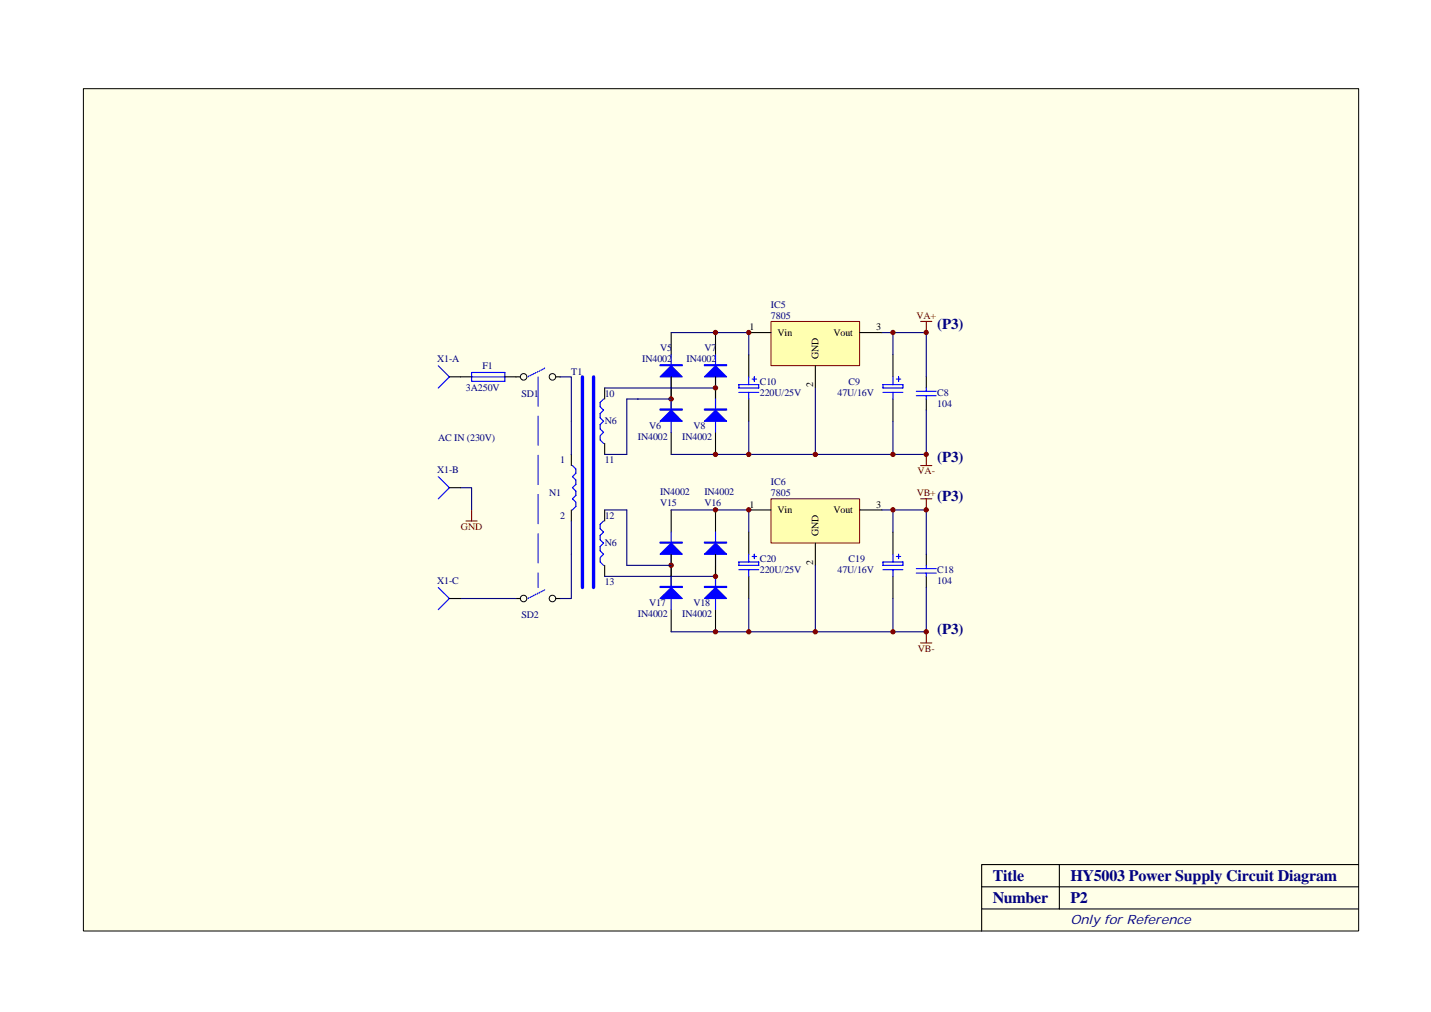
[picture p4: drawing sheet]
<svg xmlns="http://www.w3.org/2000/svg" width="297mm" height="210mm" viewBox="0 0 297 210" stroke-linecap="round" stroke-linejoin="round" font-family="sans-serif">
<path d="M17.3 18.4h264.7v174.7h-264.7z" fill="#ffffe8"/>
<path d="M17.3 18.4h264.7v174.7h-264.7z" fill="none" stroke="#000" stroke-width=".21"/>
<path d="M139.3 69v4.6M139.3 78.2v6.9M148.5 69v4.6M148.5 78.2v6.9M155.4 73.6v4.6M185.4 73.6v4.6M139.3 89.7v4.6M148.5 89.7v4.6M155.4 82.8v4.6M185.4 82.8v4.6" fill="none" stroke="#000" stroke-width=".23"/>
<g fill="none" stroke="#00f" stroke-width=".23">
<path d="M139.3 73.6v6.9M148.5 73.6v6.9M153.4 79.8h4.1v.7h-4.1zM155.4 78.2v1.6M156.1 78.6h1M156.6 78.2v.9M183.3 79.8h4.1v.7h-4.1zM185.4 78.2v1.6M186.1 78.6h.9M186.5 78.2v.9M139.3 82.8v6.9M148.5 82.8v6.9"/>
<path d="M153.4 81.4h4.1M155.4 81.4v1.4M183.3 81.4h4.1M185.4 81.4v1.4"/>
</g>
<g fill="#00f" stroke="#00f" stroke-width=".23">
<path d="M137 78.2l2.3-2.3 2.3 2.3z"/>
<path d="M148.5 75.9l2.3 2.3h-4.6z"/>
<path d="M137 87.4l2.3-2.3 2.3 2.3z"/>
<path d="M148.5 85.1l2.3 2.3h-4.6z"/>
<path d="M137 75.6h4.6v.3h-4.6z" fill-rule="evenodd"/>
<path d="M146.2 75.6h4.6v.3h-4.6z" fill-rule="evenodd"/>
<path d="M137 84.8h4.6v.3h-4.6z" fill-rule="evenodd"/>
<path d="M146.2 84.8h4.6v.3h-4.6z" fill-rule="evenodd"/>
</g>
<path d="M160.1 66.7h18.3v9.1h-18.3z" fill="#ffffb0"/>
<path d="M160 66.7h18.4v9.1h-18.4z" fill="none" stroke="#800000" stroke-width=".21"/>
<g fill="none" stroke="#000" stroke-width=".23">
<path d="M155.4 69h4.6M169.2 75.9v4.6M178.5 69h4.6M192.3 78.2v2.3M125.5 80.5v2.3M125.5 92v2.3M192.3 82.8v2.3M139.3 105.8v4.6M139.3 115v6.9M148.5 105.8v4.6M148.5 115v6.9M155.4 110.4v4.6"/>
<path d="M155.4 119.5v4.6M185.4 110.4v4.6M185.4 119.5v4.6M139.3 126.4v4.6M148.5 126.4v4.6"/>
</g>
<path d="M139.3 69h16.1v4.6M183.1 69h2.3M185.4 69h6.9v9.2M185.4 69v4.6M125.5 80.5h23M155.4 87.4v6.9M169.2 80.5v13.8M185.4 87.4v6.9M192.3 85.1v9.2h-53" fill="none" stroke="#000080" stroke-width=".23"/>
<g fill="none" stroke="#00f" stroke-width=".23">
<path d="M125.3 82.8l-.7 .7v.9l.7 .7-.7 .7v.9l.7 .7-.7 .7v.9l.7 .7-.7 .7v.9l.7 .7M190.2 82.1h4.1M190.2 81.2h4.1M192.3 80.5v.7M192.3 82.1v.7M139.3 110.4v6.9M139.3 119.5v6.9M148.5 110.4v6.9M148.5 119.5v6.9M153.4 116.6h4.1v.7h-4.1zM153.4 118.2h4.1M155.4 115v1.6"/>
<path d="M155.4 118.2v1.3M156.1 115.4h1M156.6 115v.9M183.3 118.2h4.1M183.3 116.6h4.1v.7h-4.1zM185.4 115v1.6M185.4 118.2v1.3M186.1 115.4h.9M186.5 115v.9"/>
</g>
<g fill="#800000" stroke="#800000" stroke-width=".21">
<circle cx="148.5" cy="80.5" r=".45"/>
<circle cx="139.3" cy="82.8" r=".45"/>
</g>
<path d="M191.1 66.7h2.3M192.3 66.7v2.3M191.1 96.6h2.3M192.3 94.3v2.3" fill="none" stroke="#800000" stroke-width=".23"/>
<g fill="#00f" stroke="#00f" stroke-width=".23">
<path d="M137 115l2.3-2.4 2.3 2.4z"/>
<path d="M146.2 115l2.3-2.4 2.3 2.4z"/>
<path d="M137 124.1l2.3-2.2 2.3 2.2z"/>
<path d="M146.2 124.1l2.3-2.2 2.3 2.2z"/>
<path d="M137 112.4h4.6v.2h-4.6z" fill-rule="evenodd"/>
<path d="M146.2 112.4h4.6v.2h-4.6z" fill-rule="evenodd"/>
<path d="M137 121.6h4.6v.3h-4.6z" fill-rule="evenodd"/>
<path d="M146.2 121.6h4.6v.3h-4.6z" fill-rule="evenodd"/>
</g>
<path d="M160.1 103.5h18.3v9.1h-18.3z" fill="#ffffb0"/>
<path d="M160 103.5h18.4v9.1h-18.4z" fill="none" stroke="#800000" stroke-width=".21"/>
<g fill="none" stroke="#000" stroke-width=".23">
<path d="M93.3 78.2h4.6M104.8 78.2h3.2M115.4 78.2h.9M118.6 94.3v2.3M93.3 101.2h2.3M118.6 105.8v2.3M125.5 105.8v2.3M125.5 117.3v2.2M155.4 105.8h4.6M169.2 112.6v4.7M178.5 105.8h4.6M192.3 115v2.3"/>
<path d="M192.3 119.5v2.4M93.3 124.1h2.3M107.1 124.1h.9M115.4 124.1h.9M219.9 179.3v9.2M282 179.3h-78.2v13.8M203.8 183.9h78.2M203.8 188.5h78.2"/>
</g>
<g fill="none" stroke="#000080" stroke-width=".23">
<path d="M116.3 78.2h2.3v16.1M139.3 82.8h-9.2v11.5h-4.6M95.6 101.2h2.3v4.6M118.6 108.1v16h-2.3M125.5 105.8h4.6v11.5h9.2M125.5 119.5h23M139.3 105.8h16.1v4.6M169.2 117.3v13.7M183.1 105.8h2.3M185.4 105.8h6.9v9.2M185.4 105.8v4.6M95.6 124.1h11.5"/>
<path d="M155.4 124.1v6.9M185.4 124.1v6.9M192.3 121.9v9.1h-53"/>
</g>
<g fill="none" stroke="#00f" stroke-width=".23">
<path d="M91 75.9l2.3 2.3-2.3 2.3M97.9 77.3h6.9v1.8h-6.9zM97.9 78.2h6.9M109.9 77.9l-.3 .3M110.3 77.7l-.2 .2M110.8 77.5l-.2 .2M111.2 77.3l-.2 .2M111.7 77l-.2 .3M112.2 76.8l-.3 .2M112.6 76.6l-.2 .2M113.1 76.3l-.3 .3M91 98.9l2.3 2.3-2.3 2.3"/>
<path d="M118.8 96.6l.7 .7v.9l-.7 .7 .7 .6v1l-.7 .7 .7 .7v.9l-.7 .7 .7 .6v1l-.7 .7M125.3 108.1l-.7 .7v.9l.7 .7-.7 .6v1l.7 .6-.7 .7v1l.7 .7-.7 .7v.9l.7 .7M190.2 118.9h4.1M190.2 117.9h4.1M192.3 117.3v.6M192.3 118.9v.6M91 121.9l2.3 2.2-2.3 2.3M109.9 123.9l-.3 .2M110.3 123.7l-.2 .2M110.8 123.5l-.2 .2M111.2 123.2l-.2 .3M111.7 123l-.2 .2"/>
<path d="M112.2 122.8l-.3 .2M112.6 122.5l-.2 .3M113.1 122.3l-.3 .2"/>
</g>
<path d="M96.7 108.1h2.3M97.9 105.8v2.3M191.1 103.5h2.3M192.3 103.5v2.3M191.1 133.3h2.3M192.3 131v2.3" fill="none" stroke="#800000" stroke-width=".23"/>
<g fill="#800000" stroke="#800000" stroke-width=".21">
<circle cx="148.5" cy="119.5" r=".45"/>
<circle cx="139.3" cy="117.2" r=".45"/>
<circle cx="148.5" cy="69" r=".45"/>
<circle cx="148.5" cy="94.3" r=".45"/>
<circle cx="155.4" cy="69" r=".45"/>
<circle cx="185.4" cy="69" r=".45"/>
<circle cx="192.3" cy="69" r=".45"/>
<circle cx="192.3" cy="94.3" r=".45"/>
<circle cx="185.4" cy="94.3" r=".45"/>
<circle cx="169.2" cy="94.3" r=".45"/>
<circle cx="155.4" cy="94.3" r=".45"/>
<circle cx="148.5" cy="105.7" r=".45"/>
<circle cx="148.5" cy="131" r=".45"/>
<circle cx="155.4" cy="105.7" r=".45"/>
<circle cx="185.4" cy="105.7" r=".45"/>
<circle cx="192.3" cy="105.7" r=".45"/>
<circle cx="192.3" cy="131" r=".45"/>
<circle cx="185.4" cy="131" r=".45"/>
<circle cx="169.2" cy="131" r=".45"/>
<circle cx="155.4" cy="131" r=".45"/>
</g>
<path d="M120.9 78.2v43.7M123.2 78.2v43.7" fill="none" stroke="#00f" stroke-width=".69"/>
<g fill="none" stroke="#000" stroke-width=".21">
<circle cx="108.7" cy="78.2" r=".68"/>
<circle cx="114.7" cy="78.2" r=".68"/>
<circle cx="108.7" cy="124.1" r=".68"/>
<circle cx="114.7" cy="124.1" r=".68"/>
</g>
<path d="M111.7 78.2v43.7" fill="none" stroke="#00f" stroke-width=".21" stroke-dasharray="6.1 2"/>
<g font-size="3.3" fill="#000080">
<text x="206.1" y="182.8">Title</text>
<text x="222.2" y="182.8">HY5003 Power Supply Circuit Diagram</text>
<text x="206.1" y="187.4">Number</text>
<text x="222.2" y="187.4">P2</text>
</g>
<g font-size="3.1" fill="#000080">
<text x="194.6" y="68.3">(P3)</text>
<text x="194.6" y="95.9">(P3)</text>
<text x="194.6" y="103.9">(P3)</text>
<text x="194.6" y="131.6">(P3)</text>
</g>
<text font-size="2.6" fill="#000080" x="222.2" y="191.7">Only for Reference</text>
<g font-size="2.1" fill="#000080">
<text x="160" y="63.9">IC5</text>
<text x="160" y="66.2">7805</text>
<text x="90.7" y="75.2">X1-A</text>
<text x="100.2" y="76.5">F1</text>
<text x="118.6" y="77.7">T1</text>
<text x="133.3" y="75.2">IN4002</text>
<text x="137" y="72.9">V5</text>
<text x="142.5" y="75.2">IN4002</text>
<text x="146.2" y="72.9">V7</text>
<text x="96.7" y="81.1">3A250V</text>
<text x="108.2" y="82.3">SD1</text>
<text x="125.5" y="82.3">10</text>
<text x="157.7" y="79.8">C10</text>
<text x="157.7" y="82">220U/25V</text>
<text x="173.8" y="82">47U/16V</text>
<text x="176.1" y="79.8">C9</text>
<text x="194.6" y="82">C8</text>
<text x="125.5" y="88">N6</text>
<text x="134.7" y="88.9">V6</text>
<text x="143.9" y="88.9">V8</text>
<text x="194.6" y="84.3">104</text>
<text x="91" y="91.5">AC IN (230V)</text>
<text x="132.4" y="91.2">IN4002</text>
<text x="141.6" y="91.2">IN4002</text>
<text x="90.7" y="98.1">X1-B</text>
<text x="116.3" y="96.1">1</text>
<text x="125.5" y="96.1">11</text>
<text x="160" y="100.7">IC6</text>
<text x="114" y="103">N1</text>
<text x="116.3" y="107.6">2</text>
<text x="125.5" y="107.6">12</text>
<text x="137" y="105.1">V15</text>
<text x="137" y="102.7">IN4002</text>
<text x="146.2" y="105.1">V16</text>
<text x="146.2" y="102.7">IN4002</text>
<text x="160" y="103">7805</text>
<text x="125.5" y="113.3">N6</text>
<text x="157.7" y="116.5">C20</text>
<text x="157.7" y="118.8">220U/25V</text>
<text x="173.8" y="118.8">47U/16V</text>
<text x="176.1" y="116.5">C19</text>
<text x="194.6" y="118.8">C18</text>
<text x="90.7" y="121.1">X1-C</text>
<text x="125.5" y="121.4">13</text>
<text x="134.7" y="125.7">V17</text>
<text x="143.9" y="125.7">V18</text>
<text x="194.6" y="121.1">104</text>
<text x="108.2" y="128.3">SD2</text>
<text x="132.4" y="128">IN4002</text>
<text x="141.6" y="128">IN4002</text>
</g>
<g font-size="2.1">
<text x="155.6" y="68.5">1</text>
<text x="161.4" y="69.6">Vin</text>
<text x="173" y="69.6">Vout</text>
<text x="181.9" y="68.5">3</text>
<text x="169.9" y="74.5" transform="rotate(-90 169.9 74.5)">GND</text>
<text x="168.8" y="80.3" transform="rotate(-90 168.8 80.3)">2</text>
<text x="155.6" y="105.3">1</text>
<text x="161.4" y="106.4">Vin</text>
<text x="173" y="106.4">Vout</text>
<text x="181.9" y="105.3">3</text>
<text x="169.9" y="111.3" transform="rotate(-90 169.9 111.3)">GND</text>
<text x="168.8" y="117.1" transform="rotate(-90 168.8 117.1)">2</text>
</g>
<g font-size="2.1" fill="#800000">
<text x="190.2" y="66.2">VA+</text>
<text x="190.5" y="98.4">VA-</text>
<text x="190.3" y="103">VB+</text>
<text x="95.7" y="109.9">GND</text>
<text x="190.5" y="135.2">VB-</text>
</g>
</svg>
